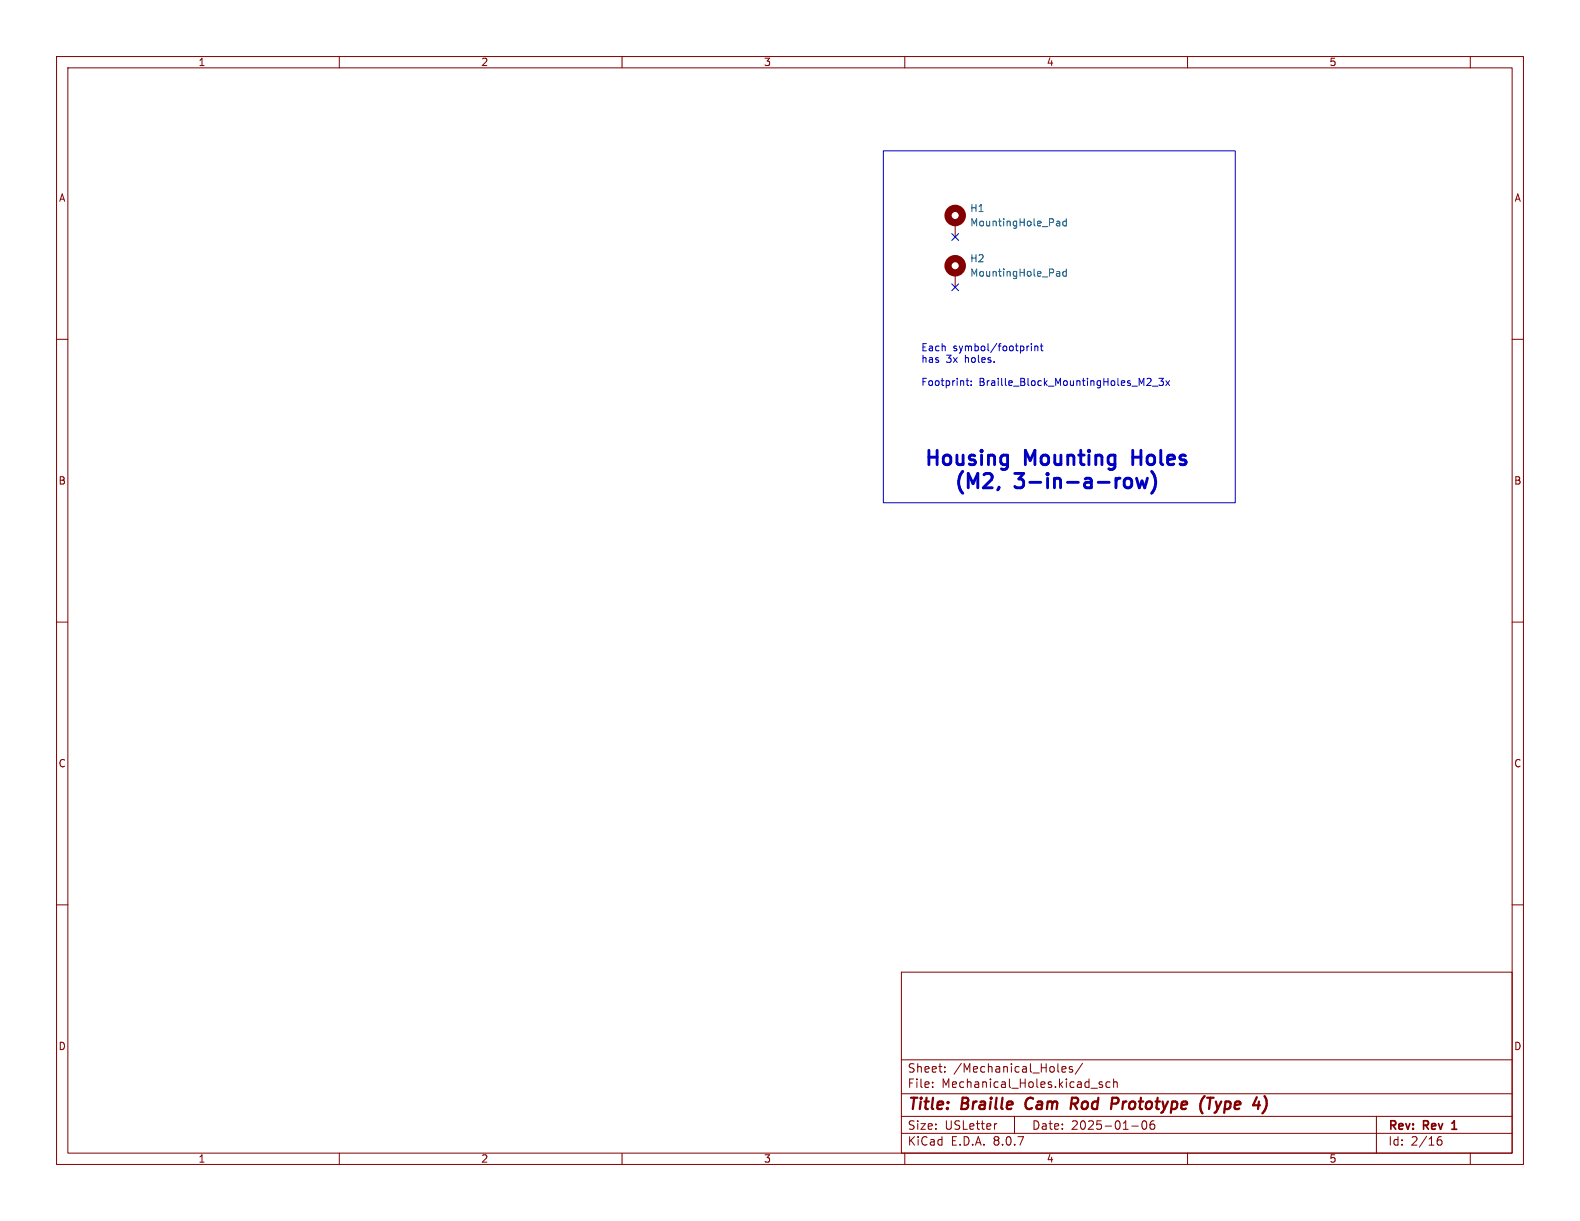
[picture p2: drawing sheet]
<svg xmlns="http://www.w3.org/2000/svg" width="279mm" height="216mm" viewBox="0 0 279 216" stroke-linecap="round" stroke-linejoin="round" font-family="sans-serif">
<g fill="none" stroke="#840000" stroke-width=".18">
<path d="M10 10h259.4v195.9h-259.4zM12 12h255.4v191.9h-255.4zM60 10v2M110 10v2M160 10v2M210 10v2M260 10v2M168.9 39.4v2.5M168.9 48.3v2.5M10 60h2M267.4 60h2M10 110h2"/>
<path d="M267.4 110h2M10 160h2M159.4 171.9h108v32h-108zM267.4 160h2M159.4 197.4h108M159.4 193.4h108M159.4 187.4h108M164.9 192.1v.2M164.9 191.4v.1M167.1 189.4v.2M167.1 188.7v.1M176.3 198.7l-.3 .1"/>
<path d="M179.4 197.4v3M187.8 189.1l.7-.2-.1-.2-.4-.1-.2 .2 .1 .7h.5M189.6 188.7l-.3-.1-.2 .2v.2l.5 .2v.3h-.5M191.4 188l-1.3 1.9M192.9 192.4h1.2M194.9 191.4l-.3-.1-.2 .2v.2l.5 .2v.3h-.5M196.3 191.4l-.4-.1-.3 .3v.4l.1 .2h.6M196.9 191.4l.2-.1 .4 .1 .1 .9M196.9 190.8v1.5M200.1 199.1h1.2M202.1 198.3a.81 .81 0 0 0 .3 1.4l.2-.2 .2-.4-.2-.8M203.6 198.3a1.17 1.17 0 0 0-.1 1.3h.6l.1-.6-.3-.2h-.4l-.1 .2"/>
<path d="M243.4 197.4v6.5M60 203.9v2M110 203.9v2M159.4 200.4h108M160 203.9v2M210 203.9v2M254.1 201.8l.3-.2h.5l.1 .2v.4l-.3 .3-.4-.1-.2-.2M254.9 201a.59 .59 0 0 0-.8 .6M260 203.9v2"/>
</g>
<path d="M256.7 199.7h.9M256.9 198.5l-.2 .1" fill="none" stroke="#840000" stroke-width=".3"/>
<path d="M181.6 194.4a1.27 1.27 0 0 0 0 1.6M189.9 195.2l.6 .9M190.3 194.1h-.7l-.3 2M190.4 195.1l-1 .1M197.5 194.1l.2 .1a.54 .54 0 0 1-.2 .9M213 193.8l-.1 .1M213.5 194.1h1.1M214 194.1l-.2 2M223.9 194.4a2.33 2.33 0 0 1-.1 1.6" fill="none" stroke="#840000" stroke-width=".4"/>
<g fill="none" stroke="#840000" stroke-width="1.3">
<circle cx="168.9" cy="38.1" r="1.27"/>
<circle cx="168.9" cy="47" r="1.27"/>
</g>
<path d="M187 39.1h.2l.2 .2v.6M187.4 39.9h-.4M187.4 39.4l-.4 .1M188.6 39.2l-.4-.1-.3 .2 .2 .6h.5M188.6 38.7v1.2M187 48h.2l.2 .2v.6M187.4 48.8h-.4M187.4 48.3l-.4 .1M188.6 47.6v1.2M188.6 48.1l-.4-.1-.3 .2 .2 .6h.5" fill="none" stroke="#006464" stroke-width=".18"/>
<g fill="none" stroke="#0000c2" stroke-width=".18">
<path d="M156.2 26.7h62.2v62.2h-62.2zM170.8 67.3h.5M171 66.9v1.1l.3 .2M171.7 68v.2M171.7 67.4v.1M181.6 61.2v.8M182 61.2l-.4 .2M182.4 60.8v.1M182.4 61.2v.8M183 61.3l.2-.1h.3v.8M183 61.2v.8M184 61.2h.4"/>
<path d="M184.1 60.8v1.1l.3 .1M203 66.9l.4 .1 .2 .3-.8 .9h.8M203.8 68.3h1M204.9 66.9h.8l-.4 .5 .4 .1v.5l-.2 .2-.6-.2M206.2 67.3l.6 .9M206.8 67.3l-.6 .9"/>
</g>
<path d="M176.7 86.1l-.3 .5M198.9 84.8a.69 .69 0 0 1 .7-.2 .69 .69 0 0 1 .5 .4v.8a.69 .69 0 0 1-.6 .5 .69 .69 0 0 1-.7-.5v-.8zM201 84.6l.5 1.7 .4-1.3 .5 1.3 .5-1.7M204.1 84.1a2.97 2.97 0 0 1-.5 3.1" fill="none" stroke="#0000c2" stroke-width=".51"/>
<path d="M168.3 50.2l1.2 1.2M168.3 41.3l1.2 1.2M169.5 50.2l-1.2 1.2M169.5 41.3l-1.2 1.2" fill="none" stroke="#000084" stroke-width=".18"/>
<g font-size="3.5" fill="#0000c2">
<text x="163.2" y="83">Housing</text>
<text x="181.2" y="83">Mounting</text>
<text x="201.2" y="83">Holes</text>
<text x="168.4" y="87.1">(M2,</text>
<text x="179.6" y="87.1">3-in-a-row)</text>
</g>
<g font-size="2.8" fill="#840000">
<text x="160.4" y="196.8">Title:</text>
<text x="170.1" y="196.8">Braille</text>
<text x="182.2" y="196.8">Cam</text>
<text x="191" y="196.8">Rod</text>
<text x="198.9" y="196.8">Prototype</text>
<text x="215.4" y="196.8">(Type</text>
</g>
<g font-size="2.1" fill="#840000">
<text x="160.4" y="189.9">Sheet:</text>
<text x="168.6" y="189.9">/Mechanical_Holes/</text>
<text x="160.4" y="192.6">File:</text>
<text x="166.5" y="192.6">Mechanical_Holes.kicad_sch</text>
<text x="160.4" y="202.8">KiCad</text>
<text x="160.4" y="200">Size:</text>
<text x="167.1" y="200">USLetter</text>
<text x="168.1" y="202.8">E.D.A.</text>
<text x="175.7" y="202.8">8.0.7</text>
<text x="182.4" y="200">Date:</text>
<text x="189.4" y="200">2025-01-06</text>
<text x="245.4" y="200.2">Rev:</text>
<text x="245.4" y="202.8">Id:</text>
<text x="249.5" y="202.8">2/16</text>
<text x="251.8" y="200.2">Rev</text>
<text x="257.5" y="200.2">1</text>
</g>
<g font-size="1.8" fill="#840000">
<text x="35" y="11.9">1</text>
<text x="85" y="11.9">2</text>
<text x="135" y="11.9">3</text>
<text x="185" y="11.9">4</text>
<text x="235" y="11.9">5</text>
<text x="10.3" y="35.9">A</text>
<text x="267.7" y="35.9">A</text>
<text x="10.3" y="85.9">B</text>
<text x="267.7" y="85.9">B</text>
<text x="10.3" y="135.9">C</text>
<text x="267.7" y="135.9">C</text>
<text x="10.3" y="185.9">D</text>
<text x="267.7" y="185.9">D</text>
<text x="35" y="205.8">1</text>
<text x="85" y="205.8">2</text>
<text x="135" y="205.8">3</text>
<text x="185" y="205.8">4</text>
<text x="235" y="205.8">5</text>
</g>
<g font-size="1.8" fill="#006464">
<text x="171.5" y="37.7">H1</text>
<text x="171.5" y="40.2">MountingHole_Pad</text>
<text x="171.5" y="46.6">H2</text>
<text x="171.5" y="49.1">MountingHole_Pad</text>
</g>
<g font-size="1.8" fill="#0000c2">
<text x="162.8" y="62.3">Each</text>
<text x="162.8" y="64.4">has</text>
<text x="167.3" y="64.4">3x</text>
<text x="168.5" y="62.3">symbol/footprint</text>
<text x="170.7" y="64.4">holes.</text>
<text x="162.8" y="68.5">Footprint:</text>
<text x="173.1" y="68.5">Braille_Block_MountingHoles_M2_3x</text>
</g>
</svg>
